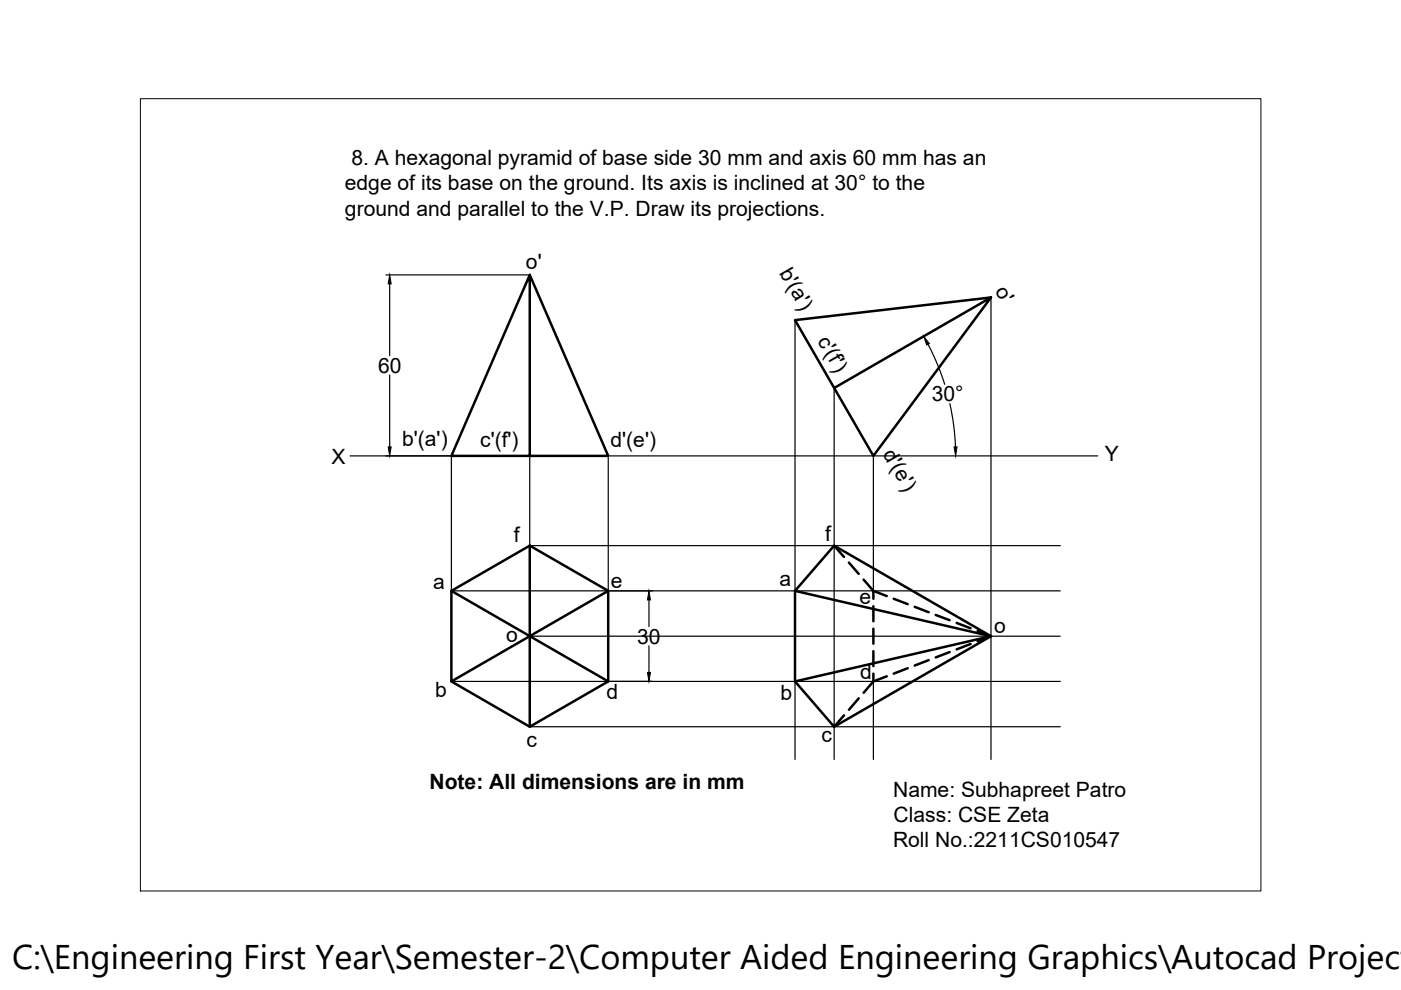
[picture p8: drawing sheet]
<svg xmlns="http://www.w3.org/2000/svg" width="297mm" height="210mm" viewBox="0 0 297 210" stroke-linecap="round" stroke-linejoin="round" font-family="sans-serif">
<!-- layer: 0 -->
<g fill="none" stroke="#000" stroke-width=".25">
<path d="M81.8 58.3h30.1M82.6 60.2v15.2M82.6 79.5v15.3M168.6 67.9v93.1M196.8 73l1.9 4.2 1.6 4.3M210.1 63.1v97.9M74.2 96.7h158.5M95.7 96.7v28.6h129.1M112.3 96.7v57.4h112.5M129 96.7v28.6M176.9 82.3v78.7M185.2 96.7v28.6"/>
<path d="M201.4 85.6l.8 4.5 .4 4.6M112.3 115.7h112.5M112.3 134.9h112.5M137.6 127.2v5.7M137.6 136.9v5.7M95.7 144.5h129.1M185.2 144.5v16.5"/>
</g>
<g fill="none" stroke="#000" stroke-width=".53">
<path d="M112.3 58.3l16.7 38.4h-33.3l16.6-38.4v38.4M210.1 63.1l-24.9 33.6-16.6-28.8 41.5-4.8-33.2 19.2M112.3 115.7v38.4M176.9 115.7l33.2 19.2-33.2 19.2M179 118.1l-2.1-2.4-8.3 9.6v19.2l8.3 9.6M180 119.3l2.1 2.4M95.7 125.3l16.6-9.6 16.7 9.6v19.2l-16.7 9.6-16.6-9.6zM95.7 125.3l33.3 19.2M129 125.3l-33.3 19.2M168.6 125.3l41.5 9.6-41.5 9.6M183.1 122.9l2.1 2.4v1.7M185.2 128.5v3.2"/>
<path d="M185.2 133.3v3.2M185.2 138.1v3.1M185.2 125.3l2.8 1.1M189.5 127l3 1.1M193.9 128.7l3 1.1M196.9 140l-3 1.1M198.4 130.4l2.9 1.1M201.3 138.3l-2.9 1.1M202.8 132.1l3 1.1M205.8 136.5l-3 1.2M207.3 133.8l2.8 1.1-2.8 1.1M179 151.7l-2.1 2.4"/>
<path d="M182.1 148.1l-2.1 2.4M185.2 142.8v1.7l-2.1 2.4M188 143.4l-2.8 1.1M192.5 141.7l-3 1.1"/>
</g>
<path d="M82.6 58.3l.3 1.9h-.6zM195.8 71.3l1.2 1.5-.5 .3zM82.3 94.8h.6l-.3 1.9zM202.3 94.8l.6-.1-.3 2zM137.6 125.3l.3 1.9h-.6zM137.3 142.6h.6l-.3 1.9z" fill="#000" stroke="#000" stroke-width=".21"/>
<path d="M29.8 20.9h237.5v168h-237.5z" fill="none" stroke="#000" stroke-width=".21"/>
<text font-size="7.3" x="2.6" y="205.5">C:\Engineering First Year\Semester-2\Computer Aided Engineering Graphics\Autocad Project</text>
<g font-size="4.5">
<text x="74.5" y="35">8. A hexagonal pyramid of base side 30 mm and axis 60 mm has an</text>
<text x="73.1" y="40.4">edge of its base on the ground. Its axis is inclined at 30° to the</text>
<text x="73.1" y="45.7">ground and parallel to the V.P. Draw its projections.</text>
<text x="111.5" y="57">o'</text>
<text x="165.1" y="57.8" transform="rotate(60 165.1 57.8)">b'(a')</text>
<text x="210.8" y="61.7" transform="rotate(60 210.8 61.7)">o'</text>
<text x="173.2" y="72.2" transform="rotate(60 173.2 72.2)">c'(f')</text>
<text x="80.1" y="79.1">60</text>
<text x="197.6" y="85.1">30°</text>
<text x="85.3" y="94.6">b'(a')</text>
<text x="101.8" y="94.8">c'(f')</text>
<text x="129.4" y="94.8">d'(e')</text>
<text x="70.3" y="98.3">X</text>
<text x="187" y="96.2" transform="rotate(60 187 96.2)">d'(e')</text>
<text x="234.3" y="97.8">Y</text>
<text x="108.9" y="115">f</text>
<text x="174.9" y="114.7">f</text>
<text x="91.8" y="124.9">a</text>
<text x="129.5" y="124.6">e</text>
<text x="165.2" y="124.2">a</text>
<text x="182.3" y="128">e</text>
<text x="107.3" y="136.1">o</text>
<text x="135.1" y="136.5">30</text>
<text x="210.8" y="134.2">o</text>
<text x="182.4" y="143.9">d</text>
<text x="92.3" y="147.9">b</text>
<text x="128.6" y="148.3">d</text>
<text x="165.5" y="148.5">b</text>
<text x="111.7" y="158.4">c</text>
<text x="174.2" y="157.3">c</text>
<text x="91.1" y="167.4">Note: All dimensions are in mm</text>
<text x="189.4" y="168.9">Name: Subhapreet Patro</text>
<text x="189.3" y="179.7">Roll No.:2211CS010547</text>
<text x="189.5" y="174.3">Class: CSE Zeta</text>
</g>
</svg>
